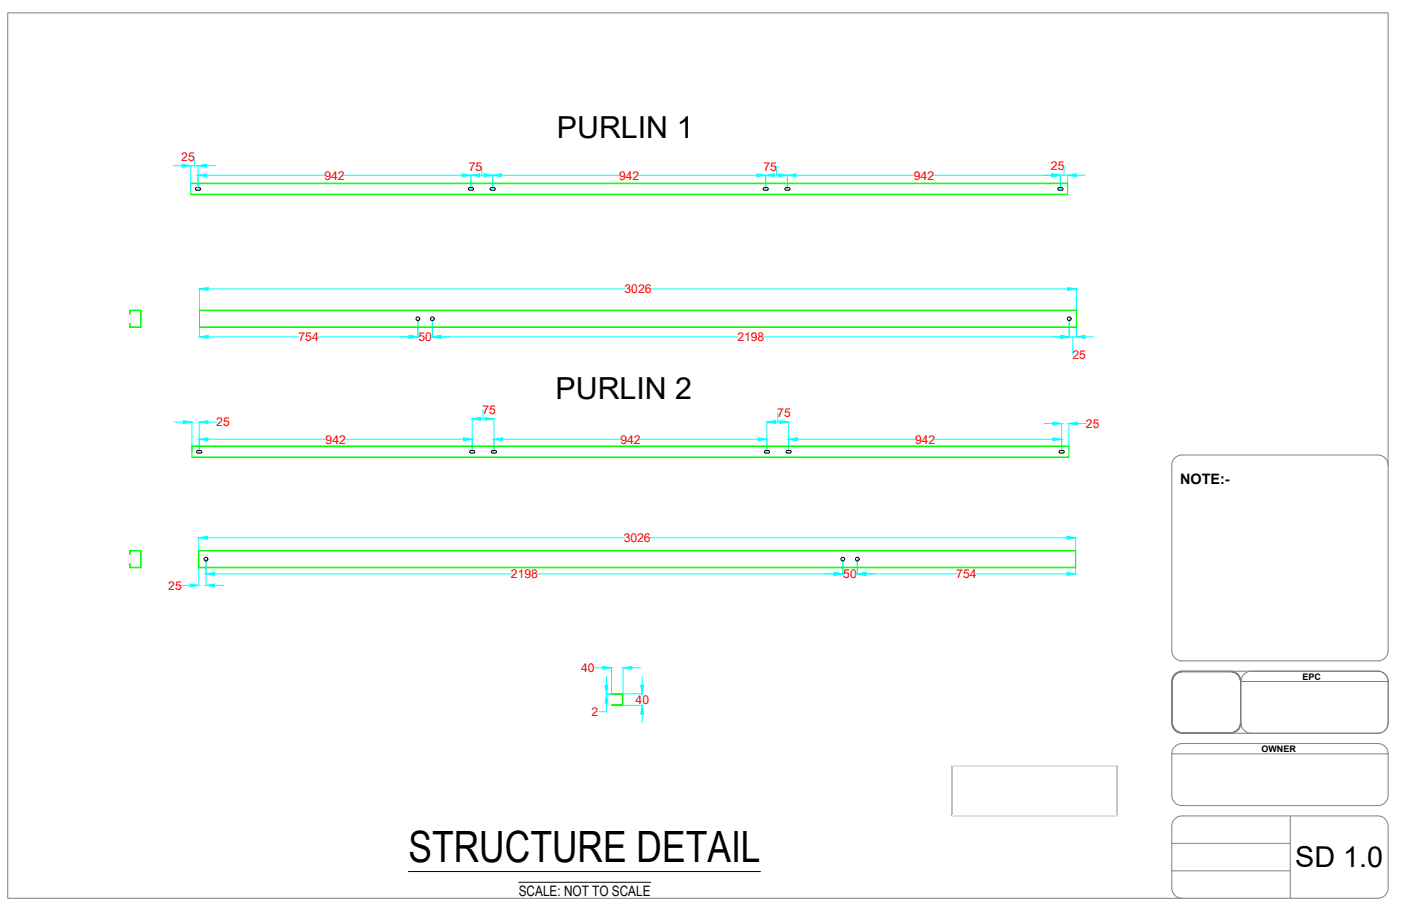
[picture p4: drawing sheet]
<svg xmlns="http://www.w3.org/2000/svg" width="432mm" height="279mm" viewBox="0 0 432 279" stroke-linecap="round" stroke-linejoin="round" font-family="sans-serif">
<!-- layer: 0 -->
<g fill="none" stroke="#000" stroke-width=".31">
<path d="M60.4 57.9h1.2l.2 .6-.4 .2-1-.1-.2-.3zM144.4 58.1l1.2-.2 .4 .4-.2 .3-1 .1-.4-.2zM151.1 58.1l1.2-.2 .4 .4-.2 .3-1 .1-.4-.2zM235.2 58.1l1.2-.2 .4 .4-.2 .3-1 .1-.4-.2zM241.9 58.1l1.2-.2 .4 .4-.2 .3-1 .1-.4-.2zM326.1 58.1l1.1-.2 .4 .4-.2 .3-1 .1-.3-.2zM60.8 139h1.2l.1 .5-.3 .2h-1l-.2-.4zM144.8 139.1l1.1-.2 .4 .4-.2 .4h-1l-.3-.2zM151.5 139.1l1.1-.2 .4 .4-.2 .4h-1l-.3-.2zM235.6 139.1l1.2-.2 .4 .4-.2 .4h-1l-.4-.2zM242.3 139.1l1.2-.2 .4 .4-.2 .4h-1l-.4-.2zM326.5 139.1l1.1-.2 .4 .4-.2 .4h-1l-.3-.2z"/>
<path d="M362.2 208a3.1 3.1 0 0 1 2.3-.9h14.7a3.3 3.3 0 0 1 3.1 4v11.7a3.1 3.1 0 0 1-1.4 2.6l-1.6 .6h-14.8l-1.2-.3-1-.6-.7-1.1-.3-1.3 .1-12.8 .3-1zM293.4 236.1h50.9v15.4h-50.9zM125.9 268.8h108.5M159.9 272.1h40.6"/>
<circle cx="128.8" cy="98.3" r=".58"/>
<circle cx="133.3" cy="98.3" r=".58"/>
<circle cx="329.5" cy="98.3" r=".58"/>
<circle cx="63.5" cy="172.4" r=".58"/>
<circle cx="259.8" cy="172.4" r=".58"/>
<circle cx="264.2" cy="172.4" r=".58"/>
</g>
<g fill="none" stroke="#808080" stroke-width=".31">
<path d="M362.1 141.2a3.2 3.2 0 0 1 2.2-.9h60.4a3.2 3.2 0 0 1 3.1 3.2v57.1a3.2 3.2 0 0 1-3.1 3.2h-60.4a3.2 3.2 0 0 1-3.1-3.2v-57.1a3.2 3.2 0 0 1 .9-2.3zM427.8 143.5v-139.5h-425.4v273h361.9M362 208.3a3.1 3.1 0 0 1 2.5-1.2h14.7a3.1 3.1 0 0 1 3.1 3.2v12.5a3.1 3.1 0 0 1-3.1 3.2h-14.7a3.1 3.1 0 0 1-3.2-3.2v-12.5l.1-.8zM362.1 207.9a3.2 3.2 0 0 1 2.2-.9h60.4a3.2 3.2 0 0 1 3.1 3.2v12.8a3.2 3.2 0 0 1-3.1 3.1h-60.4a3.2 3.2 0 0 1-3.1-3.1v-12.8a3.2 3.2 0 0 1 .9-2.3zM379.3 207a3.2 3.2 0 0 1 3.2 3.2M382.5 210.2v12.8M382.5 210.2h45.3M385.7 207a3.2 3.2 0 0 0-3.2 3.2M361.2 232.5v12.8a3.2 3.2 0 0 0 3.1 3.1h60.4a3.2 3.2 0 0 0 3.1-3.1v-12.8M361.2 232.5h66.6M361.2 232.5a3.2 3.2 0 0 1 3.1-3.2h60.4a3.2 3.2 0 0 1 3.1 3.2M382.5 223a3.2 3.2 0 0 1-3.2 3.1"/>
<path d="M382.5 223a3.2 3.2 0 0 0 3.2 3.1M362.1 252.5a3.2 3.2 0 0 1 2.2-.9h60.4a3.2 3.2 0 0 1 3.1 3.2v19a3.2 3.2 0 0 1-3.1 3.2h-60.4a3.2 3.2 0 0 1-3.1-3.2v-19a3.2 3.2 0 0 1 .9-2.3zM397.7 251.6v25.4M361.2 268.6h36.5M361.2 260.1h36.5"/>
</g>
<!-- layer: Dimension -->
<g fill="none" stroke="#0ff" stroke-width=".31">
<path d="M53.4 51.1h2.7M58.8 58.2v-7.1h2.2v7.1M59.9 48.3v2.8M63.7 54h36.4M63.7 51.1h2.7M106 54h36.5M145.2 54v4.2M147.8 54h1.4M148.5 51.3v2.7M151.9 54v4.2M154.5 54h36.5M196.9 54h36.4"/>
<path d="M236 54v4.2M238.7 54h1.3M239.3 51.3v2.7M242.7 54v4.2M245.4 54h36.4M287.7 54h36.4M326.8 58.2v-4.2h2.3v4.2M327.9 51.3v2.7M331.7 54h2.7M61.5 89.1v6.4M61.5 98.4v5.5M64.2 89.1h128.4"/>
<path d="M128.8 98.4v5.5M133.3 98.4v5.5M200.6 89.1h128.5M329.5 98.4v5.5M331.8 89.1v6.4M331.8 98.4v5.5M64.2 103.9h28M98.1 103.9h28M135.9 103.9h91.5M235.4 103.9h91.5M329.5 103.9h2.3M330.6 103.9l.1 5.5"/>
<path d="M334.4 103.9h2.7M145.5 129.1v10.1M148.2 129.2h1.4M148.9 126.4v2.8M152.2 129.1v10.1M154.9 135.5h36.4M197.3 135.5h36.4M236.4 130.1v9.1M239 130.1h1.4M239.7 127.4v2.7M243.1 130.1v9.1M245.7 135.5h36.5"/>
<path d="M288.1 135.5h36.4M321.8 130.6h2.7M327.2 130.6v8.6M329.4 130.6v8.6M332.1 130.6h2.7M61.2 165.8v3.9M61.2 172.5v8.1M63.5 172.5v8.1M63.9 165.8h128.5M66.2 177h91.4M165.7 177h91.4M200.4 165.8h128.4"/>
<path d="M259.8 172.5v4.5M264.2 172.5v4.5M266.9 177h28M300.8 177h28M331.5 165.8v3.9M331.5 172.5v4.5M55.9 180.5h2.7M66.2 180.5h2.6M192.1 217.5h5.9M192.1 214h5.9M197.9 208.6v2.7M197.9 220.2v2.7"/>
</g>
<g fill="#0ff" stroke="#0ff" stroke-width=".31">
<path d="M58.6 180.1l2.6 .4-2.6 .5z"/>
<path d="M63.5 180.5l2.7-.4v.9z"/>
<path d="M63.5 177l2.7-.5v.9z"/>
<path d="M257.1 176.5l2.7 .5-2.7 .4z"/>
<path d="M264.2 177l2.7-.5v.9z"/>
<path d="M328.8 176.5l2.7 .5-2.7 .4z"/>
<path d="M328.8 165.4l2.7 .4-2.7 .5z"/>
<path d="M61.2 165.8l2.7-.4v.9z"/>
<path d="M152.2 135.5l2.7-.5v.9z"/>
<path d="M233.7 135l2.7 .5-2.7 .4z"/>
<path d="M243.1 135.5l2.6-.5v.9z"/>
<path d="M324.5 135l2.7 .5-2.7 .4z"/>
<path d="M236.4 130.1l2.6-.4v.9z"/>
<path d="M240.4 129.7l2.7 .4-2.7 .5z"/>
<path d="M145.5 129.2l2.7-.5v.9z"/>
<path d="M149.6 128.7l2.6 .5-2.6 .4z"/>
<path d="M324.5 130.2l2.7 .4-2.7 .5z"/>
<path d="M329.4 130.6l2.7-.4v.9z"/>
<path d="M61.5 103.9l2.7-.5v.9z"/>
<path d="M126.1 103.4l2.7 .5-2.7 .4z"/>
<path d="M133.3 103.9l2.6-.5v.9z"/>
<path d="M326.9 103.4l2.6 .5-2.6 .4z"/>
<path d="M331.8 103.9l2.6-.5v.9z"/>
<path d="M329.1 88.7l2.7 .4-2.7 .5z"/>
<path d="M61.5 89.1l2.7-.4v.9z"/>
<path d="M145.2 54l2.6-.4v.9z"/>
<path d="M149.2 53.6l2.7 .4-2.7 .5z"/>
<path d="M151.9 54l2.6-.4v.9z"/>
<path d="M233.3 53.6l2.7 .4-2.7 .5z"/>
<path d="M236 54l2.7-.4v.9z"/>
<path d="M240 53.6l2.7 .4-2.7 .5z"/>
<path d="M242.7 54l2.7-.4v.9z"/>
<path d="M324.1 53.6l2.7 .4-2.7 .5z"/>
<path d="M329.1 54l2.6-.4v.9z"/>
<path d="M61 54l2.7-.4v.9z"/>
<path d="M142.5 53.6l2.7 .4-2.7 .5z"/>
<path d="M61 51.1l2.7-.4v.9z"/>
<path d="M56.1 50.7l2.7 .4-2.7 .5z"/>
<path d="M197.9 217.5l.5 2.7h-.9z"/>
<path d="M197.5 211.3h.9l-.5 2.7z"/>
</g>
<!-- layer: 0 -->
<g fill="none" stroke="#0ff" stroke-width=".31">
<path d="M53.8 130.2h2.7M59.2 130.1v9.1M61.4 130.1v9.1M64.1 130.2h2.7M64.1 135.5h36.4M106.4 135.5h36.5M145.5 135.4v3.8M254.4 177h2.7M259.8 172.5v4.5M264.2 172.5v4.5M266.9 177h2.7M183.1 205.9h2.7"/>
<path d="M186.9 214h1.5M186.9 214.1h1.5M186.9 216.8v2.7h-2.7M186.9 208.6v2.7M188.5 205.9v8M192 205.9v8M194.7 205.9h2.7"/>
</g>
<g fill="#0ff" stroke="#0ff" stroke-width=".31">
<path d="M257.1 176.5l2.7 .5-2.7 .4z"/>
<path d="M264.2 177l2.7-.5v.9z"/>
<path d="M56.5 129.7l2.7 .5-2.7 .4z"/>
<path d="M61.4 130.2l2.7-.5v.9z"/>
<path d="M61.4 135.5l2.7-.5v.9z"/>
<path d="M142.9 135l2.6 .5-2.6 .4z"/>
<path d="M192 205.9l2.7-.4v.9z"/>
<path d="M185.8 205.5l2.7 .4-2.7 .5z"/>
<path d="M186.5 211.3h.9l-.5 2.7z"/>
<path d="M186.9 214.1l.5 2.7h-.9z"/>
</g>
<!-- layer: PURLIN -->
<g fill="none" stroke="#0f0" stroke-width=".31">
<path d="M58.8 56.5h270.3v3.5h-270.3zM58.8 59.9h270.3M58.8 56.6h270.3M39.9 95.6h3.6v5.4h-3.6v-1.3h.2v1.1h3.2v-5h-3.2v1.1h-.2zM61.5 95.8h270.3M331.8 95.6v5.4v-5.4M331.8 95.6h-270.3v5.4h270.3M61.5 100.8h270.3M59.2 137.5h270.2v3.6h-270.2zM59.2 137.7h270.2M59.2 140.9h270.2M39.9 169.7h3.6v5.4h-3.6v-1.2h.2v1h3.2v-5h-3.2v1.1h-.2z"/>
<path d="M61.2 169.7v5.4v-5.4M61.2 169.7h270.3v5.4h-270.3M61.2 174.9h270.3M61.2 169.9h270.3M188.5 214h3.5v3.5h-3.5v-.1h3.4v-3.3h-3.4z"/>
</g>
<!-- layer: 0 -->
<path d="M293.4 236.1h50.9v15.4h-50.9z" fill="none" stroke="#fff" stroke-width=".31"/>
<text font-size="13.3" x="125.9" y="266">STRUCTURE DETAIL</text>
<g font-size="9.4">
<text x="171.6" y="42.4">PURLIN 1</text>
<text x="171.2" y="123">PURLIN 2</text>
</g>
<text font-size="8.9" x="399.2" y="267.4">SD 1.0</text>
<g font-size="4.4">
<text x="363.8" y="149.1">NOTE:-</text>
<text x="159.9" y="276.2">SCALE: NOT TO SCALE</text>
</g>
<g font-size="3.7" fill="#f00">
<text x="55.9" y="49.6">25</text>
<text x="144.5" y="52.6">75</text>
<text x="235.3" y="52.6">75</text>
<text x="323.9" y="52.6">25</text>
<text x="100" y="55.4">942</text>
<text x="190.8" y="55.4">942</text>
<text x="281.7" y="55.4">942</text>
<text x="192.5" y="90.4">3026</text>
<text x="92" y="105.2">754</text>
<text x="129" y="105.2">50</text>
<text x="227.3" y="105.2">2198</text>
<text x="330.6" y="110.7">25</text>
<text x="66.7" y="131.5">25</text>
<text x="148.7" y="127.7">75</text>
<text x="239.6" y="128.7">75</text>
<text x="334.7" y="131.9">25</text>
<text x="100.4" y="136.8">942</text>
<text x="191.2" y="136.8">942</text>
<text x="282" y="136.8">942</text>
<text x="192.2" y="167.2">3026</text>
<text x="157.5" y="178.3">2198</text>
<text x="259.9" y="178.3">50</text>
<text x="294.7" y="178.3">754</text>
<text x="51.9" y="181.8">25</text>
<text x="179.1" y="207.3">40</text>
<text x="182.3" y="220.8">2</text>
<text x="195.9" y="217.1">40</text>
</g>
<g font-size="2.8">
<text x="401.5" y="209.7">EPC</text>
<text x="388.8" y="232">OWNER</text>
</g>
</svg>
